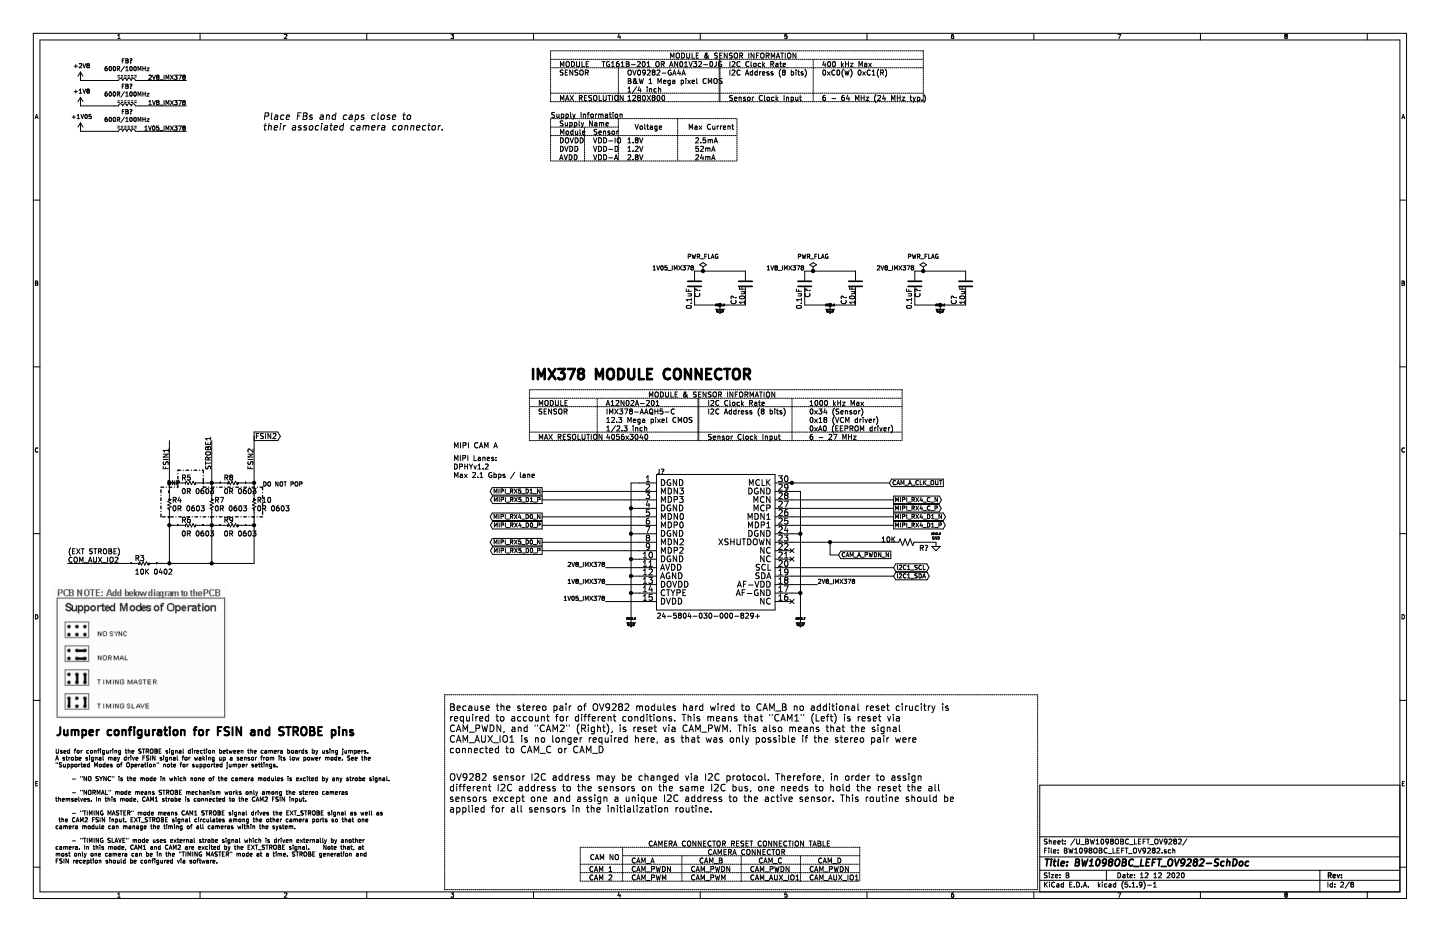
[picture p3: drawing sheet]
EESchema Schematic File Version 4
EELAYER 30 0
EELAYER END
$Descr B 17000 11000
encoding utf-8
Sheet 3 8
Title "BW1098OBC_LEFT_OV9282-SchDoc"
Date "12 12 2020"
Rev ""
Comp ""
Comment1 ""
Comment2 ""
Comment3 ""
Comment4 ""
$EndDescr
Text Notes 6600 900  0    60   ~ 0
SENSOR
Text Notes 7400 1000 0    60   ~ 0
B&W 1 Mega pixel CMOS
Text Notes 7400 1200 0    60   ~ 0
1280X800
Text Notes 7400 900  0    60   ~ 0
OV09282-GA4A
Text Notes 6600 800  0    60   ~ 0
MODULE
Text Notes 7100 800  0    60   ~ 0
TG161B-201 OR AN01V32-0JG
Text Notes 6600 1200 0    60   ~ 0
MAX RESOLUTION
Text Notes 7400 1100 0    60   ~ 0
1/4 inch
Text Notes 8600 900  0    60   ~ 0
I2C Address (8 bits)
Text Notes 8600 800  0    60   ~ 0
I2C Clock Rate
Text Notes 9700 800  0    60   ~ 0
400 kHz Max
Text Notes 8600 1200 0    60   ~ 0
Sensor Clock Input
Text Notes 9700 1200 0    60   ~ 0
6 - 64 MHz (24 MHz typ.)
Wire Notes Line
	8500 1200 8500 700 
Wire Notes Line
	7300 1200 7300 800 
Wire Notes Line
	9600 1200 9600 700 
Wire Notes Line
	10900 800  6500 800 
Wire Notes Line
	8490 700  8490 1200
Text Notes 7900 700  0    60   ~ 0
MODULE & SENSOR INFORMATION
Wire Notes Line
	10900 600  6500 600 
Text Notes 6500 1400 0    60   ~ 0
Supply Information
Text Notes 6600 1900 0    60   ~ 0
AVDD
Text Notes 6600 1700 0    60   ~ 0
DOVDD
Text Notes 6600 1800 0    60   ~ 0
DVDD
Text Notes 7000 1900 0    60   ~ 0
VDD-A
Text Notes 7000 1700 0    60   ~ 0
VDD-IO
Text Notes 7000 1800 0    60   ~ 0
VDD-D
Text Notes 7400 1900 0    60   ~ 0
2.8V
Text Notes 7400 1700 0    60   ~ 0
1.8V
Text Notes 7400 1800 0    60   ~ 0
1.2V
Text Notes 8200 1900 0    60   ~ 0
24mA
Text Notes 8200 1700 0    60   ~ 0
2.5mA
Text Notes 8200 1800 0    60   ~ 0
52mA
Text Notes 6600 1500 0    60   ~ 0
Supply Name
Text Notes 6600 1600 0    60   ~ 0
Module
Text Notes 7000 1600 0    60   ~ 0
Sensor
Text Notes 7490 1540 0    60   ~ 0
Voltage
Text Notes 8120 1540 0    60   ~ 0
Max Current
Wire Notes Line
	6500 1400 8700 1400
Wire Notes Line
	6500 1900 6500 1400
Wire Notes Line
	8700 1900 6500 1900
Wire Notes Line
	8700 1400 8700 1900
Wire Notes Line
	6900 1900 6900 1500
Wire Notes Line
	7300 1500 6500 1500
Text Notes 9700 900  0    60   ~ 0
0xC0(W) 0xC1(R)
Text Notes 650  8700 0    96   ~ 19
Jumper configuration for FSIN and STROBE pins
Wire Notes Line
	5250 10500 5250 8200
Wire Notes Line
	5250 10500 12250 10500
Wire Notes Line
	5250 8200 12250 8200
Wire Notes Line
	12250 10500 12250 8200
Text Notes 6960 10160 0    60   ~ 0
CAM NO
Text Notes 6950 10300 0    60   ~ 0
CAM 1
Text Notes 6950 10400 0    60   ~ 0
CAM 2
Wire Notes Line
	10150 10000 6850 10000
Text Notes 7450 10200 0    60   ~ 0
CAM_A
Wire Notes Line
	8750 10400 8750 10100
Wire Notes Line
	9450 10400 9450 10100
Text Notes 8350 10100 0    60   ~ 0
CAMERA CONNECTOR
Text Notes 7450 10300 0    60   ~ 0
CAM_PWDN
Text Notes 8150 10300 0    60   ~ 0
CAM_PWDN
Text Notes 7450 10400 0    60   ~ 0
CAM_PWM
Text Notes 8150 10400 0    60   ~ 0
CAM_PWM
Text Notes 8850 10300 0    60   ~ 0
CAM_PWDN
Text Notes 8850 10400 0    60   ~ 0
CAM_AUX_IO1
Text Notes 9550 10400 0    60   ~ 0
CAM_AUX_IO1
Text Notes 9550 10300 0    60   ~ 0
CAM_PWDN
Text Notes 8250 10200 0    60   ~ 0
CAM_B
Text Notes 8950 10200 0    60   ~ 0
CAM_C
Text Notes 9650 10200 0    60   ~ 0
CAM_D
Text Notes 7650 10000 0    60   ~ 0
CAMERA CONNECTOR RESET CONNECTION TABLE
Text Label 800  6650 0    60   ~ 0
COM_AUX_IO2
Text Label 2000 5550 1    60   ~ 0
FSIN1
Text Label 2500 5550 1    60   ~ 0
STROBE1
Text Label 3000 5550 1    60   ~ 0
FSIN2
Text Notes 800  6550 0    60   ~ 0
(EXT STROBE)
Wire Wire Line
	800  6650 1500 6650
Wire Wire Line
	2500 6650 2500 6200
Wire Wire Line
	2500 5700 2500 5200
Wire Wire Line
	2000 5700 2000 5200
Wire Wire Line
	3000 5700 3000 5150
Wire Wire Line
	3000 5750 3000 5700
Wire Wire Line
	3000 6650 3000 6200
Wire Wire Line
	2500 6650 3000 6650
Wire Wire Line
	2000 6650 2500 6650
Wire Wire Line
	1900 6650 2000 6650
Wire Wire Line
	2000 5700 2000 5750
Wire Wire Line
	2050 5700 2000 5700
Wire Wire Line
	2500 5700 2450 5700
Wire Wire Line
	2550 5700 2500 5700
Wire Wire Line
	3000 6200 3000 6150
Wire Wire Line
	2950 6200 3000 6200
Wire Wire Line
	2500 6200 2500 6150
Wire Wire Line
	2450 6200 2500 6200
Wire Wire Line
	2550 6200 2500 6200
Wire Wire Line
	2500 5700 2500 5750
Wire Wire Line
	2000 6200 2000 6150
Wire Wire Line
	2050 6200 2000 6200
Wire Wire Line
	2000 6650 2000 6200
Wire Wire Line
	3000 5700 2950 5700
Connection ~ 2000 6650
Connection ~ 2000 6200
Connection ~ 2000 5700
Connection ~ 2500 6650
Connection ~ 2500 6200
Connection ~ 2500 5700
Connection ~ 3000 6200
Connection ~ 3000 5700
$Comp
L BW1098OBC_TopLevel-rescue:CRCW06030000Z0EA-depthAI_sch R4
U 1 1
P 2000 6150
F 0 "R4" V 2210 6120 60  0000 R TNN
F 1 "0R 0603" V 2110 6120 60  0000 R TNN
F 2 "" H 2110 6120 60  0001 C CNN
F 3 "" H 2110 6120 60  0000 C CNN
	1    2000 6150
	0    -1   -1   0   
$EndComp
$Comp
L BW1098OBC_TopLevel-rescue:CRCW06030000Z0EA-depthAI_sch R7
U 1 1
P 2500 6150
F 0 "R7" V 2710 6120 60  0000 R TNN
F 1 "0R 0603" V 2610 6120 60  0000 R TNN
F 2 "" H 2610 6120 60  0001 C CNN
F 3 "" H 2610 6120 60  0000 C CNN
	1    2500 6150
	0    -1   -1   0   
$EndComp
$Comp
L BW1098OBC_TopLevel-rescue:CRCW06030000Z0EA-depthAI_sch R10
U 1 1
P 3000 6150
F 0 "R10" V 3210 6120 60  0000 R TNN
F 1 "0R 0603" V 3110 6120 60  0000 R TNN
F 2 "" H 3110 6120 60  0001 C CNN
F 3 "" H 3110 6120 60  0000 C CNN
	1    3000 6150
	0    -1   -1   0   
$EndComp
$Comp
L BW1098OBC_TopLevel-rescue:CRCW06030000Z0EA-depthAI_sch R8
U 1 1
P 2550 5700
F 0 "R8" H 2640 5730 60  0000 L BNN
F 1 "0R 0603" H 2640 5570 60  0000 L BNN
F 2 "" H 2640 5570 60  0001 C CNN
F 3 "" H 2640 5570 60  0000 C CNN
	1    2550 5700
	1    0    0    -1  
$EndComp
$Comp
L BW1098OBC_TopLevel-rescue:CRCW06030000Z0EA-depthAI_sch R5
U 1 1
P 2050 5700
F 0 "R5" H 2140 5730 60  0000 L BNN
F 1 "0R 0603" H 2140 5570 60  0000 L BNN
F 2 "" H 2140 5570 60  0001 C CNN
F 3 "" H 2140 5570 60  0000 C CNN
F 4 "DNP" H 2050 5700 50  0000 C CNN "POP"
	1    2050 5700
	1    0    0    -1  
$EndComp
$Comp
L BW1098OBC_TopLevel-rescue:CRCW06030000Z0EA-depthAI_sch R9
U 1 1
P 2550 6200
F 0 "R9" H 2640 6230 60  0000 L BNN
F 1 "0R 0603" H 2640 6070 60  0000 L BNN
F 2 "" H 2640 6070 60  0001 C CNN
F 3 "" H 2640 6070 60  0000 C CNN
	1    2550 6200
	1    0    0    -1  
$EndComp
$Comp
L BW1098OBC_TopLevel-rescue:CRCW06030000Z0EA-depthAI_sch R6
U 1 1
P 2050 6200
F 0 "R6" H 2140 6230 60  0000 L BNN
F 1 "0R 0603" H 2140 6070 60  0000 L BNN
F 2 "" H 2140 6070 60  0001 C CNN
F 3 "" H 2140 6070 60  0000 C CNN
	1    2050 6200
	1    0    0    -1  
$EndComp
$Comp
L BW1098OBC_TopLevel-rescue:RC0402FR-1310KL-depthAI_sch R3
U 1 1
P 1500 6650
F 0 "R3" H 1590 6680 60  0000 L BNN
F 1 "10K 0402" H 1590 6520 60  0000 L BNN
F 2 "" H 1590 6520 60  0001 C CNN
F 3 "" H 1590 6520 60  0000 C CNN
	1    1500 6650
	1    0    0    -1  
$EndComp
Wire Notes Line
	6500 600  6500 1200
Wire Notes Line
	10900 600  10900 1200
Wire Notes Line
	6500 1200 10900 1200
Wire Notes Line
	6500 1100 10900 1100
Wire Notes Line
	6500 700  10900 700 
Wire Notes Line
	7300 1400 7300 1900
Wire Notes Line
	8000 1400 8000 1900
Wire Notes Line
	6500 1600 8700 1600
Wire Notes Line
	6850 10200 10150 10200
Wire Notes Line
	8050 10100 8050 10400
Wire Notes Line
	6850 10000 6850 10400
Wire Notes Line
	6850 10400 10150 10400
Wire Notes Line
	6850 10300 10150 10300
Wire Notes Line
	10150 10000 10150 10400
Wire Notes Line
	7350 10000 7350 10400
Wire Notes Line
	7350 10100 10150 10100
Text Notes 650  10200 0    50   ~ 0
Used for configuring the STROBE signal direction between the camera boards by using jumpers. \nA strobe signal may drive FSIN signal for waking up a sensor from its low power mode. See the \n"Supported Modes of Operation" note for supported jumper settings.     \n \n     - "NO SYNC" is the mode in which none of the camera modules is excited by any strobe signal.  \n   \n     - "NORMAL" mode means STROBE mechanism works only among the stereo cameras \nthemselves. In this mode, CAM1 strobe is connected to the CAM2 FSIN input.      \n\n     - "TIMING MASTER" mode means CAM1 STROBE signal drives the EXT_STROBE signal as well as\n the CAM2 FSIN input. EXT_STROBE signal circulates among the other camera ports so that one \ncamera module can manage the timing of all cameras within the system.    \n\n     - "TIMING SLAVE" mode uses external strobe signal which is driven externally by another \ncamera. In this mode, CAM1 and CAM2 are excited by the EXT_STROBE signal.    Note that, at \nmost only one camera can be in the "TIMING MASTER" mode at a time. STROBE generation and \nFSIN reception should be configured via software.  \n
Text Notes 5300 9600 0    79   ~ 0
OV9282 sensor I2C address may be changed via I2C protocol. Therefore, in order to assign \ndifferent I2C address to the sensors on the same I2C bus, one needs to hold the reset the all \nsensors except one and assign a unique I2C address to the active sensor. This routine should be \napplied for all sensors in the initialization routine.  
Text Notes 5300 8900 0    79   ~ 0
Because the stereo pair of OV9282 modules hard wired to CAM_B no additional reset cirucitry is \nrequired to account for different conditions. This means that "CAM1" (Left) is reset via \nCAM_PWDN, and "CAM2" (Right), is reset via CAM_PWM. This also means that the signal \nCAM_AUX_IO1 is no longer required here, as that was only possible if the stereo pair were \nconnected to CAM_C or CAM_D  
Text Notes 3100 1550 0    79   Italic 0
Place FBs and caps close to \ntheir associated camera connector.
Text GLabel 3000 5150 2    60   Output ~ 0
FSIN2
Wire Notes Line width 16 style dash_dot rgb(255, 0, 0)
	3100 5750 3100 6100
Wire Notes Line width 16 style dash_dot rgb(255, 0, 0)
	3100 6100 1900 6100
Wire Notes Line width 16 style dash_dot rgb(255, 0, 0)
	1900 6100 1900 5750
Wire Notes Line width 16 style dash_dot rgb(255, 0, 0)
	1900 5750 2100 5750
Wire Notes Line width 16 style dash_dot rgb(255, 0, 0)
	2100 5750 2100 5550
Wire Notes Line width 16 style dash_dot rgb(255, 0, 0)
	2100 5550 2400 5550
Wire Notes Line width 16 style dash_dot rgb(255, 0, 0)
	2400 5550 2400 5750
Wire Notes Line width 16 style dash_dot rgb(255, 0, 0)
	2400 5750 3100 5750
$Comp
L Device:L_Core_Ferrite FB?
U 1 1
P 1500 950
AR Path="/5FF8D4A5/6040BE6C" Ref="FB?"  Part="1" 
AR Path="/5FD7EFD3/6040BE6C" Ref="FB?"  Part="1" 
F 0 "FB?" V 1725 950 50  0000 C CNN
F 1 "600R/100MHz" V 1634 950 50  0000 C CNN
F 2 "Luxonis_Kicad_Master:2508056017Y2" H 1500 950 50  0001 C CNN
F 3 "~" H 1500 950 50  0001 C CNN
	1    1500 950 
	0    -1   -1   0   
$EndComp
Wire Notes Line
	6250 4700 10650 4700
Wire Notes Line
	6250 5100 10650 5100
Wire Notes Line
	6250 5200 10650 5200
Wire Notes Line
	10650 4600 10650 5200
Wire Notes Line
	6250 4600 6250 5200
$Comp
L Device:R_US R?
U 1 1
P 10700 6400
AR Path="/5FD7EFCF/6040BE77" Ref="R?"  Part="1" 
AR Path="/5FF8D4A5/6040BE77" Ref="R?"  Part="1" 
AR Path="/5FD7EFD3/6040BE77" Ref="R?"  Part="1" 
F 0 "R?" V 10800 6550 60  0000 L BNN
F 1 "10K" V 10700 6100 60  0000 L BNN
F 2 "Resistor_SMD:R_0402_1005Metric" H 10790 6270 60  0001 C CNN
F 3 "" H 10790 6270 60  0000 C CNN
	1    10700 6400
	0    1    1    0   
$EndComp
$Comp
L BW1098ABC-rescue:A12N02A-201-depthAI_sch J?
U 1 1
P 7550 7200
AR Path="/5FD7EFCF/6040BE7D" Ref="J?"  Part="1" 
AR Path="/5FF8D4A5/6040BE7D" Ref="J?"  Part="1" 
AR Path="/5FD7EFD3/6040BE7D" Ref="J?"  Part="1" 
F 0 "J?" H 7750 8800 60  0000 L BNN
F 1 "24-5804-030-000-829+" H 7750 7100 60  0000 L BNN
F 2 "Luxonis_Kicad_Master:A12N01A-201_IMX378" H 7750 7100 60  0001 C CNN
F 3 "https://www.mouser.com/datasheet/2/909/5804-1525720.pdf" H 7750 7100 60  0001 C CNN
	1    7550 7200
	1    0    0    -1  
$EndComp
Connection ~ 9450 6300
Connection ~ 9450 7000
Connection ~ 7450 6000
Connection ~ 7450 6300
Connection ~ 7450 6600
Connection ~ 7450 6800
Connection ~ 7450 7000
Wire Wire Line
	7450 7000 7550 7000
Wire Wire Line
	7450 6800 7550 6800
Wire Wire Line
	7450 6600 7550 6600
Wire Wire Line
	7450 6300 7550 6300
Wire Wire Line
	7450 6000 7550 6000
Wire Wire Line
	9450 7000 9350 7000
Wire Wire Line
	9450 6300 9350 6300
Wire Wire Line
	9450 7300 9450 7000
Wire Wire Line
	9450 7000 9450 6300
Wire Wire Line
	9450 6300 9450 5800
Wire Wire Line
	9450 5800 9350 5800
Wire Wire Line
	9350 6900 9650 6900
Wire Wire Line
	7450 7300 7450 7000
Wire Wire Line
	7450 7000 7450 6800
Wire Wire Line
	7450 6800 7450 6600
Wire Wire Line
	7450 6600 7450 6300
Wire Wire Line
	7450 6300 7450 6000
Wire Wire Line
	7450 6000 7450 5700
Wire Wire Line
	7450 5700 7550 5700
Wire Wire Line
	7150 7100 7550 7100
Wire Wire Line
	7150 6700 7550 6700
Wire Wire Line
	7150 6900 7550 6900
Wire Wire Line
	10550 6800 9350 6800
Wire Wire Line
	10550 6700 9350 6700
Wire Wire Line
	10500 5700 9350 5700
Wire Wire Line
	10550 6200 9350 6200
Wire Wire Line
	10550 6100 9350 6100
Wire Wire Line
	10550 6000 9350 6000
Wire Wire Line
	10550 5900 9350 5900
Wire Wire Line
	10550 6400 9800 6400
$Comp
L power:GND #GND_?
U 1 1
P 9450 7300
AR Path="/5FD7EFCF/6040BEA8" Ref="#GND_?"  Part="1" 
AR Path="/5FF8D4A5/6040BEA8" Ref="#GND_?"  Part="1" 
AR Path="/5FD7EFD3/6040BEA8" Ref="#GND_?"  Part="1" 
F 0 "#GND_?" H 9450 7300 20  0000 C CNN
F 1 "GND" H 9450 7230 30  0000 C CNN
F 2 "" H 9450 7300 70  0000 C CNN
F 3 "" H 9450 7300 70  0000 C CNN
	1    9450 7300
	1    0    0    -1  
$EndComp
$Comp
L power:GND #GND_?
U 1 1
P 7450 7300
AR Path="/5FD7EFCF/6040BEAE" Ref="#GND_?"  Part="1" 
AR Path="/5FF8D4A5/6040BEAE" Ref="#GND_?"  Part="1" 
AR Path="/5FD7EFD3/6040BEAE" Ref="#GND_?"  Part="1" 
F 0 "#GND_?" H 7450 7300 20  0000 C CNN
F 1 "GND" H 7450 7230 30  0000 C CNN
F 2 "" H 7450 7300 70  0000 C CNN
F 3 "" H 7450 7300 70  0000 C CNN
	1    7450 7300
	1    0    0    -1  
$EndComp
$Comp
L power:GND #GND_?
U 1 1
P 11050 6400
AR Path="/5FD7EFCF/6040BEB4" Ref="#GND_?"  Part="1" 
AR Path="/5FF8D4A5/6040BEB4" Ref="#GND_?"  Part="1" 
AR Path="/5FD7EFD3/6040BEB4" Ref="#GND_?"  Part="1" 
F 0 "#GND_?" H 11050 6500 20  0000 C CNN
F 1 "GND" H 11050 6450 30  0000 C CNN
F 2 "" H 11050 6400 70  0000 C CNN
F 3 "" H 11050 6400 70  0000 C CNN
	1    11050 6400
	1    0    0    -1  
$EndComp
Text Notes 6250 4500 0    120  ~ 24
IMX378 MODULE CONNECTOR
Wire Notes Line
	10650 4600 6250 4600
Text Notes 7650 4700 0    60   ~ 0
MODULE & SENSOR INFORMATION
Wire Notes Line
	8240 4700 8240 5200
Wire Notes Line
	10650 4800 6250 4800
Wire Notes Line
	9350 5200 9350 4700
Wire Notes Line
	7050 5200 7050 4700
Wire Notes Line
	8250 5200 8250 4700
Text Notes 9550 5200 0    60   ~ 0
6 - 27 MHz
Text Notes 8350 5200 0    60   ~ 0
Sensor Clock Input
Text Notes 9550 4800 0    60   ~ 0
1000 kHz Max
Text Notes 8350 4800 0    60   ~ 0
I2C Clock Rate
Text Notes 9550 5100 0    60   ~ 0
0xA0 (EEPROM driver)
Text Notes 9550 5000 0    60   ~ 0
0x18 (VCM driver)
Text Notes 9550 4900 0    60   ~ 0
0x34 (Sensor)
Text Notes 8350 4900 0    60   ~ 0
I2C Address (8 bits)
Text Notes 7150 5100 0    60   ~ 0
1/2.3 inch
Text Notes 6350 5200 0    60   ~ 0
MAX RESOLUTION
Text Notes 7150 4800 0    60   ~ 0
A12N02A-201
Text Notes 6350 4800 0    60   ~ 0
MODULE
Text Notes 7150 4900 0    60   ~ 0
IMX378-AAQH5-C
Text Notes 7150 5200 0    60   ~ 0
4056x3040
Text Notes 7150 5000 0    60   ~ 0
12.3 Mega pixel CMOS
Text Notes 6350 4900 0    60   ~ 0
SENSOR
NoConn ~ 9350 6500
NoConn ~ 9350 6600
NoConn ~ 9350 7100
$Comp
L Device:L_Core_Ferrite FB?
U 1 1
P 1500 1250
AR Path="/5FF8D4A5/6040BED5" Ref="FB?"  Part="1" 
AR Path="/5FD7EFD3/6040BED5" Ref="FB?"  Part="1" 
F 0 "FB?" V 1725 1250 50  0000 C CNN
F 1 "600R/100MHz" V 1634 1250 50  0000 C CNN
F 2 "Luxonis_Kicad_Master:2508056017Y2" H 1500 1250 50  0001 C CNN
F 3 "~" H 1500 1250 50  0001 C CNN
	1    1500 1250
	0    -1   -1   0   
$EndComp
$Comp
L Device:L_Core_Ferrite FB?
U 1 1
P 1500 1550
AR Path="/5FF8D4A5/6040BEDB" Ref="FB?"  Part="1" 
AR Path="/5FD7EFD3/6040BEDB" Ref="FB?"  Part="1" 
F 0 "FB?" V 1725 1550 50  0000 C CNN
F 1 "600R/100MHz" V 1634 1550 50  0000 C CNN
F 2 "Luxonis_Kicad_Master:2508056017Y2" H 1500 1550 50  0001 C CNN
F 3 "~" H 1500 1550 50  0001 C CNN
	1    1500 1550
	0    -1   -1   0   
$EndComp
Wire Wire Line
	950  1550 1350 1550
Wire Wire Line
	950  1250 1350 1250
Wire Wire Line
	950  950  1350 950 
Connection ~ 9350 5700
Wire Wire Line
	9350 5700 9300 5700
Text Label 2200 950  2    50   ~ 0
2V8_IMX378
Wire Wire Line
	1650 950  2200 950 
Wire Wire Line
	1650 1250 2200 1250
Wire Wire Line
	1650 1550 2200 1550
Text Label 2200 1250 2    50   ~ 0
1V8_IMX378
Text Label 2200 1550 2    50   ~ 0
1V05_IMX378
Text Label 10800 3200 2    50   ~ 0
2V8_IMX378
Text Label 9500 3200 2    50   ~ 0
1V8_IMX378
Text Label 8200 3200 2    50   ~ 0
1V05_IMX378
Text Label 7150 6700 2    50   ~ 0
2V8_IMX378
Text Label 7150 6900 2    50   ~ 0
1V8_IMX378
Text Label 7150 7100 2    50   ~ 0
1V05_IMX378
Text Label 9650 6900 0    50   ~ 0
2V8_IMX378
$Comp
L power:+1V8 #PWR?
U 1 1
P 950 1250
AR Path="/604AEAFA/6040BEF3" Ref="#PWR?"  Part="1" 
AR Path="/5FF8D4A5/6040BEF3" Ref="#PWR?"  Part="1" 
AR Path="/5FD7EFD3/6040BEF3" Ref="#PWR?"  Part="1" 
F 0 "#PWR?" H 950 1100 50  0001 C CNN
F 1 "+1V8" H 965 1423 50  0000 C CNN
F 2 "" H 950 1250 50  0001 C CNN
F 3 "" H 950 1250 50  0001 C CNN
	1    950  1250
	1    0    0    -1  
$EndComp
$Comp
L power:+2V8 #PWR?
U 1 1
P 950 950
AR Path="/604AEAFA/6040BEF9" Ref="#PWR?"  Part="1" 
AR Path="/5FF8D4A5/6040BEF9" Ref="#PWR?"  Part="1" 
AR Path="/5FD7EFD3/6040BEF9" Ref="#PWR?"  Part="1" 
F 0 "#PWR?" H 950 800 50  0001 C CNN
F 1 "+2V8" H 965 1123 50  0000 C CNN
F 2 "" H 950 950 50  0001 C CNN
F 3 "" H 950 950 50  0001 C CNN
	1    950  950 
	1    0    0    -1  
$EndComp
$Comp
L BW1098ABC-rescue:+1V05-DEPTH #PWR?
U 1 1
P 950 1550
AR Path="/604AEAFA/6040BEFF" Ref="#PWR?"  Part="1" 
AR Path="/5FF8D4A5/6040BEFF" Ref="#PWR?"  Part="1" 
AR Path="/6040BEFF" Ref="#PWR?"  Part="1" 
AR Path="/5FD7EFD3/6040BEFF" Ref="#PWR?"  Part="1" 
F 0 "#PWR?" H 950 1400 50  0001 C CNN
F 1 "+1V05" H 965 1723 50  0000 C CNN
F 2 "" H 950 1550 50  0001 C CNN
F 3 "" H 950 1550 50  0001 C CNN
	1    950  1550
	1    0    0    -1  
$EndComp
Wire Wire Line
	6400 5800 7550 5800
Wire Wire Line
	6400 5900 7550 5900
Wire Wire Line
	6400 6100 7550 6100
Wire Wire Line
	6400 6200 7550 6200
Wire Wire Line
	6400 6400 7550 6400
Wire Wire Line
	6400 6500 7550 6500
Text GLabel 10550 5900 2    50   Output ~ 0
MIPI_RX4_C_N
Text GLabel 10550 6000 2    50   Output ~ 0
MIPI_RX4_C_P
Text GLabel 6400 6100 0    50   Output ~ 0
MIPI_RX4_D0_N
Text GLabel 6400 6200 0    50   Output ~ 0
MIPI_RX4_D0_P
Text GLabel 10550 6100 2    50   Output ~ 0
MIPI_RX4_D1_N
Text GLabel 10550 6200 2    50   Output ~ 0
MIPI_RX4_D1_P
Text GLabel 6400 6400 0    50   Output ~ 0
MIPI_RX5_D0_N
Text GLabel 6400 6500 0    50   Output ~ 0
MIPI_RX5_D0_P
Text GLabel 6400 5800 0    50   Output ~ 0
MIPI_RX5_D1_N
Text GLabel 6400 5900 0    50   Output ~ 0
MIPI_RX5_D1_P
Text GLabel 10550 6800 2    50   BiDi ~ 0
I2C1_SDA
Text GLabel 10550 6700 2    50   BiDi ~ 0
I2C1_SCL
Text GLabel 9900 6550 2    50   Input ~ 0
CAM_A_PWDN_N
Text GLabel 10500 5700 2    50   Input ~ 0
CAM_A_CLK_OUT
Wire Wire Line
	9900 6550 9800 6550
Wire Wire Line
	9800 6550 9800 6400
Connection ~ 9800 6400
Wire Wire Line
	9800 6400 9350 6400
Text Notes 5350 5550 0    60   ~ 0
DPHYv1.2
Text Notes 5350 5650 0    60   ~ 0
Max 2.1 Gbps / lane
Text Notes 5350 5450 0    60   ~ 0
MIPI Lanes:
Text Notes 5350 5300 0    62   ~ 0
MIPI CAM A
Wire Wire Line
	10850 6400 11050 6400
$Comp
L power:GND #GND_?
U 1 1
P 8500 3600
AR Path="/5FD7EFD3/6040BF22" Ref="#GND_?"  Part="1" 
AR Path="/5FF8D2B3/6040BF22" Ref="#GND_?"  Part="1" 
AR Path="/5FF8D4A5/6040BF22" Ref="#GND_?"  Part="1" 
F 0 "#GND_?" H 8500 3600 20  0000 C CNN
F 1 "GND" H 8500 3530 30  0000 C CNN
F 2 "" H 8500 3600 70  0000 C CNN
F 3 "" H 8500 3600 70  0000 C CNN
	1    8500 3600
	1    0    0    -1  
$EndComp
Wire Wire Line
	8800 3200 8300 3200
Wire Wire Line
	8500 3600 8200 3600
Wire Wire Line
	8800 3600 8500 3600
Wire Wire Line
	8800 3500 8800 3600
Connection ~ 8500 3600
$Comp
L Device:C C?
U 1 1
P 8800 3350
AR Path="/5FD7EFD3/6040BF2E" Ref="C?"  Part="1" 
AR Path="/5FF8D2B3/6040BF2E" Ref="C?"  Part="1" 
AR Path="/5FF8D4A5/6040BF2E" Ref="C?"  Part="1" 
F 0 "C?" V 8900 3600 60  0000 R TNN
F 1 "10uF" V 8800 3600 60  0000 R TNN
F 2 "Capacitor_SMD:C_0603_1608Metric" H 8810 3260 60  0001 C CNN
F 3 "" H 8810 3260 60  0000 C CNN
F 4 "10V" V 2800 -1750 60  0001 C CNN "Voltage Rating"
	1    8800 3350
	-1   0    0    1   
$EndComp
$Comp
L Device:C C?
U 1 1
P 8200 3350
AR Path="/5FD7EFD3/6040BF35" Ref="C?"  Part="1" 
AR Path="/5FF8D2B3/6040BF35" Ref="C?"  Part="1" 
AR Path="/5FF8D4A5/6040BF35" Ref="C?"  Part="1" 
F 0 "C?" V 8200 3300 60  0000 R TNN
F 1 "0.1uF" V 8100 3300 60  0000 R TNN
F 2 "Capacitor_SMD:C_0402_1005Metric" H 8210 3260 60  0001 C CNN
F 3 "" H 8210 3260 60  0000 C CNN
F 4 "10V" V 2800 -1750 60  0001 C CNN "Voltage Rating"
	1    8200 3350
	1    0    0    -1  
$EndComp
$Comp
L power:PWR_FLAG #FLG?
U 1 1
P 8300 3200
AR Path="/5FF8D4A5/6040BF3B" Ref="#FLG?"  Part="1" 
AR Path="/5FD7EFD3/6040BF3B" Ref="#FLG?"  Part="1" 
F 0 "#FLG?" H 8300 3275 50  0001 C CNN
F 1 "PWR_FLAG" H 8300 3373 50  0000 C CNN
F 2 "" H 8300 3200 50  0001 C CNN
F 3 "~" H 8300 3200 50  0001 C CNN
	1    8300 3200
	1    0    0    -1  
$EndComp
Connection ~ 8300 3200
Wire Wire Line
	8300 3200 8200 3200
$Comp
L power:GND #GND_?
U 1 1
P 9800 3600
AR Path="/5FD7EFD3/6040BF43" Ref="#GND_?"  Part="1" 
AR Path="/5FF8D2B3/6040BF43" Ref="#GND_?"  Part="1" 
AR Path="/5FF8D4A5/6040BF43" Ref="#GND_?"  Part="1" 
F 0 "#GND_?" H 9800 3600 20  0000 C CNN
F 1 "GND" H 9800 3530 30  0000 C CNN
F 2 "" H 9800 3600 70  0000 C CNN
F 3 "" H 9800 3600 70  0000 C CNN
	1    9800 3600
	1    0    0    -1  
$EndComp
Wire Wire Line
	10100 3200 9600 3200
Wire Wire Line
	9800 3600 9500 3600
Wire Wire Line
	10100 3600 9800 3600
Wire Wire Line
	10100 3500 10100 3600
Connection ~ 9800 3600
$Comp
L Device:C C?
U 1 1
P 10100 3350
AR Path="/5FD7EFD3/6040BF4F" Ref="C?"  Part="1" 
AR Path="/5FF8D2B3/6040BF4F" Ref="C?"  Part="1" 
AR Path="/5FF8D4A5/6040BF4F" Ref="C?"  Part="1" 
F 0 "C?" V 10200 3600 60  0000 R TNN
F 1 "10uF" V 10100 3600 60  0000 R TNN
F 2 "Capacitor_SMD:C_0603_1608Metric" H 10110 3260 60  0001 C CNN
F 3 "" H 10110 3260 60  0000 C CNN
F 4 "10V" V 4100 -1750 60  0001 C CNN "Voltage Rating"
	1    10100 3350
	-1   0    0    1   
$EndComp
$Comp
L Device:C C?
U 1 1
P 9500 3350
AR Path="/5FD7EFD3/6040BF56" Ref="C?"  Part="1" 
AR Path="/5FF8D2B3/6040BF56" Ref="C?"  Part="1" 
AR Path="/5FF8D4A5/6040BF56" Ref="C?"  Part="1" 
F 0 "C?" V 9500 3300 60  0000 R TNN
F 1 "0.1uF" V 9400 3300 60  0000 R TNN
F 2 "Capacitor_SMD:C_0402_1005Metric" H 9510 3260 60  0001 C CNN
F 3 "" H 9510 3260 60  0000 C CNN
F 4 "10V" V 4100 -1750 60  0001 C CNN "Voltage Rating"
	1    9500 3350
	1    0    0    -1  
$EndComp
$Comp
L power:PWR_FLAG #FLG?
U 1 1
P 9600 3200
AR Path="/5FF8D4A5/6040BF5C" Ref="#FLG?"  Part="1" 
AR Path="/5FD7EFD3/6040BF5C" Ref="#FLG?"  Part="1" 
F 0 "#FLG?" H 9600 3275 50  0001 C CNN
F 1 "PWR_FLAG" H 9600 3373 50  0000 C CNN
F 2 "" H 9600 3200 50  0001 C CNN
F 3 "~" H 9600 3200 50  0001 C CNN
	1    9600 3200
	1    0    0    -1  
$EndComp
Connection ~ 9600 3200
Wire Wire Line
	9600 3200 9500 3200
$Comp
L power:GND #GND_?
U 1 1
P 11100 3600
AR Path="/5FD7EFD3/6040BF64" Ref="#GND_?"  Part="1" 
AR Path="/5FF8D2B3/6040BF64" Ref="#GND_?"  Part="1" 
AR Path="/5FF8D4A5/6040BF64" Ref="#GND_?"  Part="1" 
F 0 "#GND_?" H 11100 3600 20  0000 C CNN
F 1 "GND" H 11100 3530 30  0000 C CNN
F 2 "" H 11100 3600 70  0000 C CNN
F 3 "" H 11100 3600 70  0000 C CNN
	1    11100 3600
	1    0    0    -1  
$EndComp
Wire Wire Line
	11400 3200 10900 3200
Wire Wire Line
	11100 3600 10800 3600
Wire Wire Line
	11400 3600 11100 3600
Wire Wire Line
	11400 3500 11400 3600
Connection ~ 11100 3600
$Comp
L Device:C C?
U 1 1
P 11400 3350
AR Path="/5FD7EFD3/6040BF70" Ref="C?"  Part="1" 
AR Path="/5FF8D2B3/6040BF70" Ref="C?"  Part="1" 
AR Path="/5FF8D4A5/6040BF70" Ref="C?"  Part="1" 
F 0 "C?" V 11500 3600 60  0000 R TNN
F 1 "10uF" V 11400 3600 60  0000 R TNN
F 2 "Capacitor_SMD:C_0603_1608Metric" H 11410 3260 60  0001 C CNN
F 3 "" H 11410 3260 60  0000 C CNN
F 4 "10V" V 5400 -1750 60  0001 C CNN "Voltage Rating"
	1    11400 3350
	-1   0    0    1   
$EndComp
$Comp
L Device:C C?
U 1 1
P 10800 3350
AR Path="/5FD7EFD3/6040BF77" Ref="C?"  Part="1" 
AR Path="/5FF8D2B3/6040BF77" Ref="C?"  Part="1" 
AR Path="/5FF8D4A5/6040BF77" Ref="C?"  Part="1" 
F 0 "C?" V 10800 3300 60  0000 R TNN
F 1 "0.1uF" V 10700 3300 60  0000 R TNN
F 2 "Capacitor_SMD:C_0402_1005Metric" H 10810 3260 60  0001 C CNN
F 3 "" H 10810 3260 60  0000 C CNN
F 4 "10V" V 5400 -1750 60  0001 C CNN "Voltage Rating"
	1    10800 3350
	1    0    0    -1  
$EndComp
$Comp
L power:PWR_FLAG #FLG?
U 1 1
P 10900 3200
AR Path="/5FF8D4A5/6040BF7D" Ref="#FLG?"  Part="1" 
AR Path="/5FD7EFD3/6040BF7D" Ref="#FLG?"  Part="1" 
F 0 "#FLG?" H 10900 3275 50  0001 C CNN
F 1 "PWR_FLAG" H 10900 3373 50  0000 C CNN
F 2 "" H 10900 3200 50  0001 C CNN
F 3 "~" H 10900 3200 50  0001 C CNN
	1    10900 3200
	1    0    0    -1  
$EndComp
Connection ~ 10900 3200
Wire Wire Line
	10900 3200 10800 3200
Wire Wire Line
	10800 3600 10800 3500
Wire Wire Line
	9500 3500 9500 3600
Wire Wire Line
	8200 3500 8200 3600
Text Notes 3100 5750 0    50   ~ 0
DO NOT POP
$EndSCHEMATC
